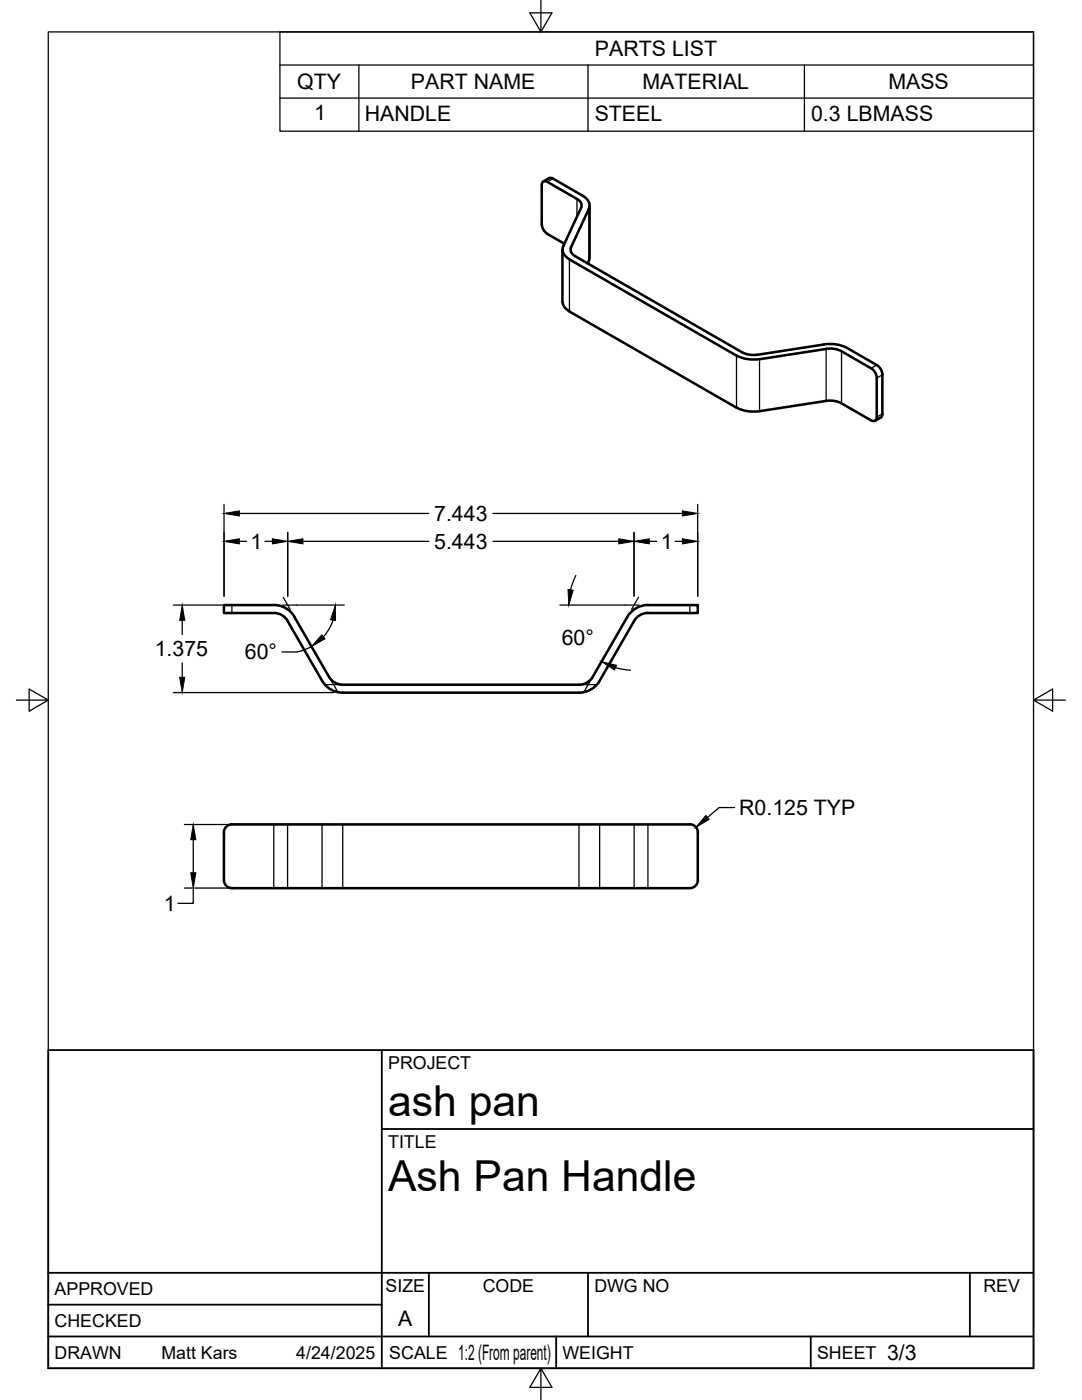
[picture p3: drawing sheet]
<svg xmlns="http://www.w3.org/2000/svg" width="216mm" height="279mm" viewBox="0 0 216 279" stroke-linecap="round" stroke-linejoin="round" font-family="sans-serif">
<!-- layer: Visible -->
<g fill="none" stroke="#000" stroke-width=".51">
<path d="M108.1 37v7.7M109.2 36.3l5.9 3.4a1.42 1.42 0 0 1 .8 1.8l-3.5 7.6M109.2 36.3a.69 .69 0 0 0-.8-.1 .69 .69 0 0 0-.3 .7M110.3 35.6l6 3.5a2.09 2.09 0 0 1 1.2 2.6l-3.6 7.6a1.34 1.34 0 0 0 .9 1.8M110.4 35.6l-.6-.1-1.4 .7M108.1 44.7a2.49 2.49 0 0 0 1.1 2M109.2 46.7l3.4 1.9M112.2 49.8v10.4a2.36 2.36 0 0 0 1.4 2l33.4 19.1 1.1 .5 2 .3h1.5l13.2-2.1M112.4 49.1a2.06 2.06 0 0 0 1.2 2.7M113.6 51.8l33.4 19.2M114.7 51.1l33.4 19.2M117.6 41v10.4l-.3 1.2"/>
<path d="M164.8 69.6h1.1l1.6 .3 6.3 3.6M164.8 69.6l-13.9 2.1-2.1-.1-1.8-.6M169 69.4l-1.8-.6-2.1-.1-13.9 2.1h-1.7l-1.4-.5M169 69.4l6 3.5a2.49 2.49 0 0 1 1.1 1.9M173.8 73.5a2.49 2.49 0 0 1 1.2 1.9M174.9 75.5l.1 7.7a.69 .69 0 0 1-.4 .8 .69 .69 0 0 1-.8-.1M176.1 74.8v7.8M164.8 80h1.7l1.4 .5M167.9 80.5l5.9 3.4M175.7 83.3l-1.1 .7M176.1 82.6l-.3 .7M54.6 120.8h-9.9v1.5h9.9"/>
<path d="M54.6 122.3a3.2 3.2 0 0 1 2.8 1.6M54.6 120.7a4.8 4.8 0 0 1 4.2 2.4M58.8 123.1l6.8 12M65.6 135.1a3.2 3.2 0 0 0 2.8 1.6h47.1a3.2 3.2 0 0 0 2.8-1.6M125.2 123.1l-6.9 12M129.3 120.8h9.9v1.5h-9.9M129.3 120.7a4.8 4.8 0 0 0-4.1 2.4M129.3 122.3a3.2 3.2 0 0 0-2.8 1.6l-6.8 12a4.8 4.8 0 0 1-4.2 2.3h-47.1a4.8 4.8 0 0 1-4.1-2.3l-6.9-12M137.6 164.5h-91.3a1.56 1.56 0 0 0-1.6 1.6v9.6a1.6 1.6 0 0 0 1.6 1.5h91.3M137.7 164.5a1.6 1.6 0 0 1 1.6 1.6M139.2 166.1v9.6M139.3 175.7a1.6 1.6 0 0 1-1.6 1.5"/>
</g>
<!-- layer: Visible Narrow -->
<g fill="none" stroke="#000" stroke-width=".25">
<path d="M110.3 35.6l-1.1 .7M115.1 39.7v3.5M113.6 51.8v10.4M113.9 49.4v.9M117.5 41.7v10.4M147 71v10.4M151.6 71.7v10.4M164.8 69.6v10.4M167.9 70.1v10.4M174.9 72.9l-1.1 .6M176.1 74.8l-1.2 .7M176.1 82.6l-1.2 .6"/>
<path d="M46.3 120.8v1.5M137.6 120.8v1.5M54.6 164.5v12.7M57.4 164.5v12.7M64.3 164.5v12.7M68.4 164.5v12.7M115.5 164.5v12.7M119.7 164.5v12.7M126.5 164.5v12.7M129.3 164.5v12.7"/>
</g>
<!-- layer: Border -->
<path d="M9.6 6.4h196.6v266.7h-196.6zM107.9 0v6.4l-2.2-3.8h4.4l-2.2 3.8M3.3 139.7h6.3l-3.8-2.2v4.4l3.8-2.2M206.2 139.7l3.8 2.2v-4.4l-3.8 2.2h6.4M107.9 273.1l2.2 3.8h-4.4l2.2-3.8v6.3" fill="none" stroke="#000" stroke-width=".25"/>
<!-- layer: Titleblock -->
<path d="M9.6 209.6h196.6v63.5h-196.6zM76.2 209.6v63.5M76.2 225.3h130M9.6 254h196.6M85.6 254v12.7M117.3 254v12.7M193.5 254v12.7M9.6 266.7h196.6M9.6 260.4h66.6M111 266.7v6.4M161.8 266.7v6.4" fill="none" stroke="#000" stroke-width=".36"/>
<!-- layer: Parts Lists -->
<path d="M55.9 6.4h150.3v19.8h-150.3zM55.9 13h150.3M55.9 19.6h150.3M71.6 13v13.2M117.3 13v13.2M160.5 13v13.2" fill="none" stroke="#000" stroke-width=".25"/>
<!-- layer: FD_Dimensions -->
<g fill="none" stroke="#000" stroke-width=".25">
<path d="M44.7 100.7v18.3M47.8 108h1.4M47.8 102.5h37.8M52.9 108h1.5M57.4 106.3v12.7M60.5 108h25.1M98.4 108h25.1M98.4 102.5h37.8M114.9 114.9l-1 2.8M126.5 106.3v12.7M129.6 108h1.4M134.7 108h1.5"/>
<path d="M139.2 100.7v18.3M34.6 120.8h9.9M34.6 138.2h32M36.4 123.8v2.9M36.4 132.3v2.9M59.2 120.8h9.5M62.2 129l-1.4 .7-1.5 .4h-3M66.5 123.8l-.8 1.7-1.2 1.6M111.7 120.8h13M122.8 133.2l3 .6M36.8 164.5h29.8M36.8 177.2h29.8"/>
<path d="M38.6 177.2v3.1h-3.1M38.6 167.6v6.6M146.6 161.2h-3.1l-2.3 1.9"/>
</g>
<g fill="#000" stroke="#000" stroke-width=".2">
<path d="M44.7 108l3.1-.5v1zM44.7 102.5l3.1-.5v1zM54.4 107.5l3 .5-3 .5zM57.4 108l3.1-.5v1zM113.3 117.7l1.1 .1-.9 3zM123.5 107.5l3 .5-3 .5zM126.5 108l3.1-.5v1zM136.2 107.5l3 .5-3 .5zM136.2 102l3 .5-3 .5zM36.4 120.8l.5 3h-1zM35.9 135.2h1l-.5 3zM64.2 126.7l.7 .8-2.7 1.5z"/>
<path d="M66.9 120.8l.1 3-1-.1zM120 132l3 .8-.4 .9zM38.6 164.5l.5 3.1h-1zM38.1 174.2h1l-.5 3zM140.8 162.8l.7 .7-2.6 1.6z"/>
</g>
<!-- layer: Edge Extensions -->
<path d="M56.5 119.2l1.4 2.4M127.4 119.2l-1.4 2.4M56.4 120.8h2.8M64.8 136.6h3.6M65.6 135l1.9 3.2M115.5 136.6h3.6M118.3 135l-1.8 3.2M124.7 120.8h2.8" fill="none" stroke="#000" stroke-width=".25"/>
<g font-size="8.5">
<text x="77.4" y="222.8">ash pan</text>
<text x="77.4" y="237.8">Ash Pan Handle</text>
</g>
<g font-size="4.3">
<text x="118.7" y="11.2">PARTS LIST</text>
<text x="59.3" y="17.7">QTY</text>
<text x="82" y="17.8">PART NAME</text>
<text x="128.2" y="17.8">MATERIAL</text>
<text x="177.3" y="17.8">MASS</text>
<text x="62.7" y="23.9">1</text>
<text x="72.8" y="24.2">HANDLE</text>
<text x="118.7" y="24.2">STEEL</text>
<text x="161.8" y="24.2">0.3 LBMASS</text>
<text x="86.6" y="104">7.443</text>
<text x="50" y="109.6">1</text>
<text x="86.6" y="109.5">5.443</text>
<text x="131.8" y="109.6">1</text>
<text x="30.9" y="131">1.375</text>
<text x="48.9" y="131.6">60°</text>
<text x="112.1" y="128.8">60°</text>
<text x="147.5" y="162.7">R0.125 TYP</text>
<text x="32.7" y="181.8">1</text>
<text x="79.5" y="264.5">A</text>
<text x="91.4" y="271.4">1:2 (From parent)</text>
<text x="177" y="271.4">3/3</text>
</g>
<g font-size="3.5">
<text x="77.4" y="213.4">PROJECT</text>
<text x="77.4" y="229.1">TITLE</text>
<text x="76.9" y="257.8">SIZE</text>
<text x="96.3" y="257.8">CODE</text>
<text x="118.6" y="257.8">DWG NO</text>
<text x="196.2" y="257.8">REV</text>
<text x="10.9" y="258.5">APPROVED</text>
<text x="10.9" y="264.8">CHECKED</text>
<text x="10.9" y="271.2">DRAWN</text>
<text x="32.2" y="271.2">Matt Kars</text>
<text x="59.1" y="271.2">4/24/2025</text>
<text x="77.7" y="271.2">SCALE</text>
<text x="112.2" y="271.2">WEIGHT</text>
<text x="163" y="271.2">SHEET</text>
</g>
</svg>
